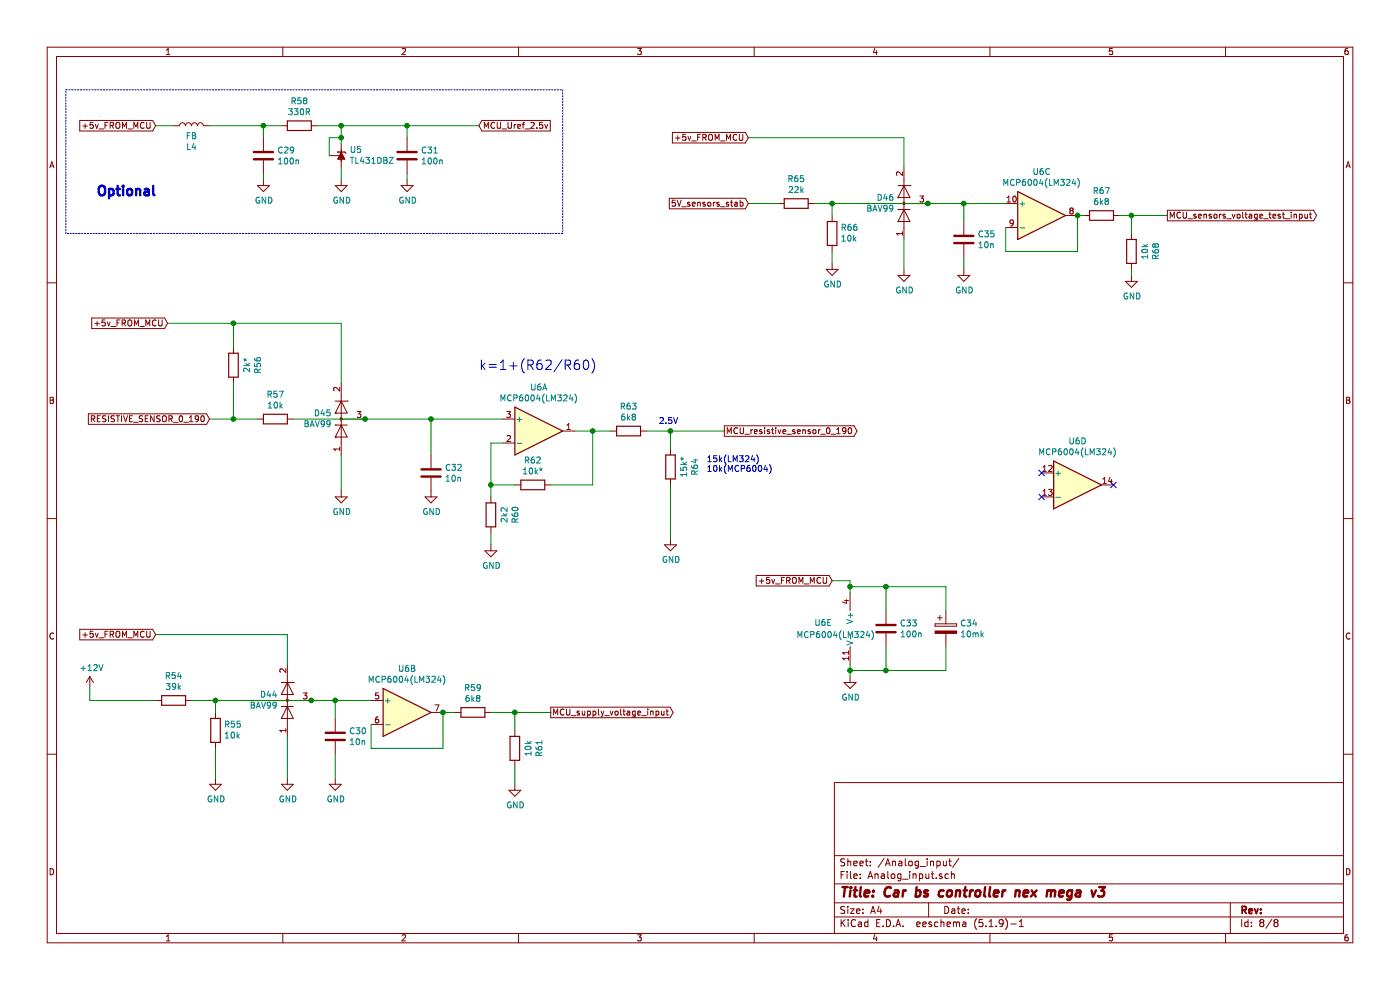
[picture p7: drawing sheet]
EESchema Schematic File Version 4
EELAYER 30 0
EELAYER END
$Descr A4 11693 8268
encoding utf-8
Sheet 8 8
Title "Car bs controller nex mega v3"
Date ""
Rev ""
Comp ""
Comment1 ""
Comment2 ""
Comment3 ""
Comment4 ""
$EndDescr
Text GLabel 6050 3600 2    50   Output ~ 0
MCU_resistive_sensor_0_190
$Comp
L Car_bs_controller_nex_mega-rescue:TL431DBZ-Reference_Voltage U?
U 1 1
P 2850 1300
AR Path="/5FF96C00/6010F6C7" Ref="U?"  Part="1" 
AR Path="/60100EBE/6010F6C7" Ref="U5"  Part="1" 
F 0 "U5" V 2896 1230 50  0000 R CNN
F 1 "TL431DBZ" V 2805 1230 50  0000 R CNN
F 2 "Package_TO_SOT_SMD:SOT-23" H 2850 1150 50  0001 C CIN
F 3 "http://www.ti.com/lit/ds/symlink/tl431.pdf" H 2850 1300 50  0001 C CIN
	1    2850 1300
	0    -1   -1   0   
$EndComp
Wire Wire Line
	2850 1200 2850 1150
$Comp
L Car_bs_controller_nex_mega-rescue:R-Device R?
U 1 1
P 2500 1050
AR Path="/5FF96C00/6010F6CE" Ref="R?"  Part="1" 
AR Path="/60100EBE/6010F6CE" Ref="R58"  Part="1" 
F 0 "R58" V 2293 1050 50  0000 C CNN
F 1 "330R" V 2384 1050 50  0000 C CNN
F 2 "Resistor_SMD:R_0805_2012Metric" V 2430 1050 50  0001 C CNN
F 3 "~" H 2500 1050 50  0001 C CNN
	1    2500 1050
	0    1    1    0   
$EndComp
Connection ~ 2850 1050
Wire Wire Line
	2750 1300 2750 1150
Wire Wire Line
	2750 1150 2850 1150
Connection ~ 2850 1150
Wire Wire Line
	2850 1150 2850 1050
$Comp
L Car_bs_controller_nex_mega-rescue:GND-power #PWR?
U 1 1
P 2850 1500
AR Path="/5FF96C00/6010F6DA" Ref="#PWR?"  Part="1" 
AR Path="/60100EBE/6010F6DA" Ref="#PWR061"  Part="1" 
F 0 "#PWR061" H 2850 1250 50  0001 C CNN
F 1 "GND" H 2855 1327 50  0000 C CNN
F 2 "" H 2850 1500 50  0001 C CNN
F 3 "" H 2850 1500 50  0001 C CNN
	1    2850 1500
	1    0    0    -1  
$EndComp
Wire Wire Line
	2850 1500 2850 1400
$Comp
L Car_bs_controller_nex_mega-rescue:C-Device C?
U 1 1
P 3400 1300
AR Path="/5FF96C00/6010F6E1" Ref="C?"  Part="1" 
AR Path="/60100EBE/6010F6E1" Ref="C31"  Part="1" 
F 0 "C31" H 3515 1346 50  0000 L CNN
F 1 "100n" H 3515 1255 50  0000 L CNN
F 2 "Resistor_SMD:R_0603_1608Metric" H 3438 1150 50  0001 C CNN
F 3 "~" H 3400 1300 50  0001 C CNN
	1    3400 1300
	1    0    0    -1  
$EndComp
$Comp
L Car_bs_controller_nex_mega-rescue:GND-power #PWR?
U 1 1
P 3400 1500
AR Path="/5FF96C00/6010F6E7" Ref="#PWR?"  Part="1" 
AR Path="/60100EBE/6010F6E7" Ref="#PWR063"  Part="1" 
F 0 "#PWR063" H 3400 1250 50  0001 C CNN
F 1 "GND" H 3405 1327 50  0000 C CNN
F 2 "" H 3400 1500 50  0001 C CNN
F 3 "" H 3400 1500 50  0001 C CNN
	1    3400 1500
	1    0    0    -1  
$EndComp
$Comp
L Car_bs_controller_nex_mega-rescue:C-Device C?
U 1 1
P 2200 1300
AR Path="/5FF96C00/6010F6EE" Ref="C?"  Part="1" 
AR Path="/60100EBE/6010F6EE" Ref="C29"  Part="1" 
F 0 "C29" H 2315 1346 50  0000 L CNN
F 1 "100n" H 2315 1255 50  0000 L CNN
F 2 "Resistor_SMD:R_0603_1608Metric" H 2238 1150 50  0001 C CNN
F 3 "~" H 2200 1300 50  0001 C CNN
	1    2200 1300
	1    0    0    -1  
$EndComp
Wire Wire Line
	2200 1150 2200 1050
$Comp
L Car_bs_controller_nex_mega-rescue:GND-power #PWR?
U 1 1
P 2200 1500
AR Path="/5FF96C00/6010F6F6" Ref="#PWR?"  Part="1" 
AR Path="/60100EBE/6010F6F6" Ref="#PWR058"  Part="1" 
F 0 "#PWR058" H 2200 1250 50  0001 C CNN
F 1 "GND" H 2205 1327 50  0000 C CNN
F 2 "" H 2200 1500 50  0001 C CNN
F 3 "" H 2200 1500 50  0001 C CNN
	1    2200 1500
	1    0    0    -1  
$EndComp
Wire Wire Line
	2200 1500 2200 1450
Wire Wire Line
	3400 1150 3400 1050
Wire Wire Line
	2650 1050 2850 1050
Text GLabel 1300 1050 0    50   Input ~ 0
+5v_FROM_MCU
Wire Wire Line
	2850 1050 3400 1050
Wire Wire Line
	2350 1050 2200 1050
Connection ~ 2200 1050
Wire Wire Line
	4000 1050 3400 1050
Connection ~ 3400 1050
Text GLabel 4000 1050 2    50   Input ~ 0
MCU_Uref_2.5v
Text GLabel 1300 5300 0    50   Input ~ 0
+5v_FROM_MCU
Wire Wire Line
	2400 5550 2400 5300
$Comp
L Car_bs_controller_nex_mega-rescue:GND-power #PWR?
U 1 1
P 2400 6500
AR Path="/5FF96C00/6007B31F" Ref="#PWR?"  Part="1" 
AR Path="/60100EBE/6007B31F" Ref="#PWR059"  Part="1" 
F 0 "#PWR059" H 2400 6250 50  0001 C CNN
F 1 "GND" H 2405 6327 50  0000 C CNN
F 2 "" H 2400 6500 50  0001 C CNN
F 3 "" H 2400 6500 50  0001 C CNN
	1    2400 6500
	1    0    0    -1  
$EndComp
$Comp
L Car_bs_controller_nex_mega-rescue:R-Device R?
U 1 1
P 1450 5850
AR Path="/5FF96B9E/6007B2F5" Ref="R?"  Part="1" 
AR Path="/60100EBE/6007B2F5" Ref="R54"  Part="1" 
F 0 "R54" V 1243 5850 50  0000 C CNN
F 1 "39k" V 1334 5850 50  0000 C CNN
F 2 "Resistor_SMD:R_0603_1608Metric_Pad0.98x0.95mm_HandSolder" V 1380 5850 50  0001 C CNN
F 3 "~" H 1450 5850 50  0001 C CNN
	1    1450 5850
	0    1    1    0   
$EndComp
Wire Wire Line
	1800 5950 1800 5850
Wire Wire Line
	1600 5850 1800 5850
Connection ~ 1800 5850
$Comp
L Car_bs_controller_nex_mega-rescue:GND-power #PWR?
U 1 1
P 1800 6500
AR Path="/5FF96C00/6008F098" Ref="#PWR?"  Part="1" 
AR Path="/60100EBE/6008F098" Ref="#PWR057"  Part="1" 
F 0 "#PWR057" H 1800 6250 50  0001 C CNN
F 1 "GND" H 1805 6327 50  0000 C CNN
F 2 "" H 1800 6500 50  0001 C CNN
F 3 "" H 1800 6500 50  0001 C CNN
	1    1800 6500
	1    0    0    -1  
$EndComp
Text GLabel 4600 5950 2    50   Output ~ 0
MCU_supply_voltage_input
Text GLabel 6250 1150 0    50   Input ~ 0
+5v_FROM_MCU
Wire Wire Line
	7550 1400 7550 1150
$Comp
L Car_bs_controller_nex_mega-rescue:GND-power #PWR?
U 1 1
P 7550 2250
AR Path="/5FF96C00/600A0120" Ref="#PWR?"  Part="1" 
AR Path="/60100EBE/600A0120" Ref="#PWR070"  Part="1" 
F 0 "#PWR070" H 7550 2000 50  0001 C CNN
F 1 "GND" H 7555 2077 50  0000 C CNN
F 2 "" H 7550 2250 50  0001 C CNN
F 3 "" H 7550 2250 50  0001 C CNN
	1    7550 2250
	1    0    0    -1  
$EndComp
$Comp
L Car_bs_controller_nex_mega-rescue:R-Device R?
U 1 1
P 6650 1700
AR Path="/5FF96B9E/600A0129" Ref="R?"  Part="1" 
AR Path="/60100EBE/600A0129" Ref="R65"  Part="1" 
F 0 "R65" V 6443 1700 50  0000 C CNN
F 1 "22k" V 6534 1700 50  0000 C CNN
F 2 "Resistor_SMD:R_0603_1608Metric_Pad0.98x0.95mm_HandSolder" V 6580 1700 50  0001 C CNN
F 3 "~" H 6650 1700 50  0001 C CNN
	1    6650 1700
	0    1    1    0   
$EndComp
$Comp
L Car_bs_controller_nex_mega-rescue:R-Device R?
U 1 1
P 6950 1950
AR Path="/5FF96B9E/600A012F" Ref="R?"  Part="1" 
AR Path="/60100EBE/600A012F" Ref="R66"  Part="1" 
F 0 "R66" H 6880 1904 50  0000 R CNN
F 1 "10k" H 6880 1995 50  0000 R CNN
F 2 "Resistor_SMD:R_0603_1608Metric_Pad0.98x0.95mm_HandSolder" V 6880 1950 50  0001 C CNN
F 3 "~" H 6950 1950 50  0001 C CNN
	1    6950 1950
	-1   0    0    1   
$EndComp
Wire Wire Line
	6950 1800 6950 1700
Wire Wire Line
	6800 1700 6950 1700
$Comp
L Car_bs_controller_nex_mega-rescue:GND-power #PWR?
U 1 1
P 6950 2200
AR Path="/5FF96C00/600A0139" Ref="#PWR?"  Part="1" 
AR Path="/60100EBE/600A0139" Ref="#PWR068"  Part="1" 
F 0 "#PWR068" H 6950 1950 50  0001 C CNN
F 1 "GND" H 6955 2027 50  0000 C CNN
F 2 "" H 6950 2200 50  0001 C CNN
F 3 "" H 6950 2200 50  0001 C CNN
	1    6950 2200
	1    0    0    -1  
$EndComp
Wire Wire Line
	6950 2200 6950 2100
Wire Wire Line
	6250 1700 6500 1700
Text GLabel 6250 1700 0    50   Input ~ 0
5V_sensors_stab
Text GLabel 9750 1800 2    50   Output ~ 0
MCU_sensors_voltage_test_input
$Comp
L Car_bs_controller_nex_mega-rescue:BAV99-Diode D46
U 1 1
P 7550 1700
F 0 "D46" V 7596 1779 50  0000 L CNN
F 1 "BAV99" V 7505 1779 50  0000 L CNN
F 2 "Package_TO_SOT_SMD:SOT-23" H 7550 1200 50  0001 C CNN
F 3 "https://assets.nexperia.com/documents/data-sheet/BAV99_SER.pdf" H 7550 1700 50  0001 C CNN
	1    7550 1700
	0    -1   -1   0   
$EndComp
$Comp
L Car_bs_controller_nex_mega-rescue:BAV99-Diode D44
U 1 1
P 2400 5850
F 0 "D44" V 2446 5929 50  0000 L CNN
F 1 "BAV99" V 2355 5929 50  0000 L CNN
F 2 "Package_TO_SOT_SMD:SOT-23" H 2400 5350 50  0001 C CNN
F 3 "https://assets.nexperia.com/documents/data-sheet/BAV99_SER.pdf" H 2400 5850 50  0001 C CNN
	1    2400 5850
	0    -1   -1   0   
$EndComp
Wire Wire Line
	1800 5850 2600 5850
Wire Wire Line
	3100 5850 2800 5850
Connection ~ 2600 5850
Wire Wire Line
	6950 1700 7750 1700
Connection ~ 6950 1700
Connection ~ 7750 1700
$Comp
L Car_bs_controller_nex_mega-rescue:+12V-power #PWR056
U 1 1
P 750 5750
F 0 "#PWR056" H 750 5600 50  0001 C CNN
F 1 "+12V" H 765 5923 50  0000 C CNN
F 2 "" H 750 5750 50  0001 C CNN
F 3 "" H 750 5750 50  0001 C CNN
	1    750  5750
	1    0    0    -1  
$EndComp
Wire Wire Line
	750  5850 750  5750
Wire Wire Line
	750  5850 1300 5850
$Comp
L Amplifier_Operational:MCP6004 U6
U 1 1
P 4500 3600
F 0 "U6" H 4500 3967 50  0000 C CNN
F 1 "MCP6004(LM324)" H 4500 3876 50  0000 C CNN
F 2 "Package_SO:SOIC-14_3.9x8.7mm_P1.27mm" H 4450 3700 50  0001 C CNN
F 3 "http://ww1.microchip.com/downloads/en/DeviceDoc/21733j.pdf" H 4550 3800 50  0001 C CNN
	1    4500 3600
	1    0    0    -1  
$EndComp
$Comp
L Car_bs_controller_nex_mega-rescue:BAV99-Diode D45
U 1 1
P 2850 3500
F 0 "D45" V 2896 3579 50  0000 L CNN
F 1 "BAV99" V 2805 3579 50  0000 L CNN
F 2 "Package_TO_SOT_SMD:SOT-23" H 2850 3000 50  0001 C CNN
F 3 "https://assets.nexperia.com/documents/data-sheet/BAV99_SER.pdf" H 2850 3500 50  0001 C CNN
	1    2850 3500
	0    -1   -1   0   
$EndComp
$Comp
L Car_bs_controller_nex_mega-rescue:GND-power #PWR?
U 1 1
P 2850 4100
AR Path="/5FF96C00/6011AD65" Ref="#PWR?"  Part="1" 
AR Path="/60100EBE/6011AD65" Ref="#PWR062"  Part="1" 
F 0 "#PWR062" H 2850 3850 50  0001 C CNN
F 1 "GND" H 2855 3927 50  0000 C CNN
F 2 "" H 2850 4100 50  0001 C CNN
F 3 "" H 2850 4100 50  0001 C CNN
	1    2850 4100
	1    0    0    -1  
$EndComp
$Comp
L Car_bs_controller_nex_mega-rescue:R-Device R?
U 1 1
P 2300 3500
AR Path="/5FF96B9E/60104916" Ref="R?"  Part="1" 
AR Path="/60100EBE/60104916" Ref="R57"  Part="1" 
F 0 "R57" V 2093 3500 50  0000 C CNN
F 1 "10k" V 2184 3500 50  0000 C CNN
F 2 "Resistor_SMD:R_0603_1608Metric_Pad0.98x0.95mm_HandSolder" V 2230 3500 50  0001 C CNN
F 3 "~" H 2300 3500 50  0001 C CNN
	1    2300 3500
	0    1    1    0   
$EndComp
Text GLabel 1400 2700 0    50   Input ~ 0
+5v_FROM_MCU
Text GLabel 1750 3500 0    50   Input ~ 0
RESISTIVE_SENSOR_0_190
Wire Wire Line
	1750 3500 1950 3500
Wire Wire Line
	1950 3200 1950 3500
Connection ~ 1950 3500
Wire Wire Line
	1950 3500 2150 3500
Wire Wire Line
	1950 2900 1950 2700
Wire Wire Line
	1950 2700 1400 2700
Wire Wire Line
	1950 2700 2850 2700
Wire Wire Line
	2850 2700 2850 3200
Connection ~ 1950 2700
Wire Wire Line
	2450 3500 3050 3500
Connection ~ 3050 3500
$Comp
L Car_bs_controller_nex_mega-rescue:C-Device C?
U 1 1
P 3600 3950
AR Path="/5FF96C00/60A60B4D" Ref="C?"  Part="1" 
AR Path="/60100EBE/60A60B4D" Ref="C32"  Part="1" 
F 0 "C32" H 3715 3996 50  0000 L CNN
F 1 "10n" H 3715 3905 50  0000 L CNN
F 2 "Resistor_SMD:R_0603_1608Metric" H 3638 3800 50  0001 C CNN
F 3 "~" H 3600 3950 50  0001 C CNN
	1    3600 3950
	1    0    0    -1  
$EndComp
Wire Wire Line
	3600 3800 3600 3500
Connection ~ 3600 3500
Wire Wire Line
	3600 3500 4200 3500
$Comp
L Car_bs_controller_nex_mega-rescue:GND-power #PWR?
U 1 1
P 3600 4100
AR Path="/5FF96C00/60A62ADF" Ref="#PWR?"  Part="1" 
AR Path="/60100EBE/60A62ADF" Ref="#PWR064"  Part="1" 
F 0 "#PWR064" H 3600 3850 50  0001 C CNN
F 1 "GND" H 3605 3927 50  0000 C CNN
F 2 "" H 3600 4100 50  0001 C CNN
F 3 "" H 3600 4100 50  0001 C CNN
	1    3600 4100
	1    0    0    -1  
$EndComp
Wire Wire Line
	2850 3800 2850 4100
$Comp
L Car_bs_controller_nex_mega-rescue:R-Device R?
U 1 1
P 4450 4050
AR Path="/5FF96B9E/60A64790" Ref="R?"  Part="1" 
AR Path="/60100EBE/60A64790" Ref="R62"  Part="1" 
F 0 "R62" V 4243 4050 50  0000 C CNN
F 1 "10k*" V 4334 4050 50  0000 C CNN
F 2 "Resistor_SMD:R_0603_1608Metric_Pad0.98x0.95mm_HandSolder" V 4380 4050 50  0001 C CNN
F 3 "~" H 4450 4050 50  0001 C CNN
	1    4450 4050
	0    1    1    0   
$EndComp
Wire Wire Line
	4300 4050 4100 4050
Wire Wire Line
	4100 4050 4100 3700
Wire Wire Line
	4100 3700 4200 3700
Wire Wire Line
	4600 4050 4950 4050
Wire Wire Line
	4950 4050 4950 3600
Wire Wire Line
	4950 3600 4800 3600
$Comp
L Car_bs_controller_nex_mega-rescue:R-Device R?
U 1 1
P 4100 4300
AR Path="/5FF96B9E/60A6B34E" Ref="R?"  Part="1" 
AR Path="/60100EBE/60A6B34E" Ref="R60"  Part="1" 
F 0 "R60" V 3893 4300 50  0000 C CNN
F 1 "2k2" V 3984 4300 50  0000 C CNN
F 2 "Resistor_SMD:R_0603_1608Metric_Pad0.98x0.95mm_HandSolder" V 4030 4300 50  0001 C CNN
F 3 "~" H 4100 4300 50  0001 C CNN
	1    4100 4300
	-1   0    0    1   
$EndComp
Wire Wire Line
	4100 4150 4100 4050
Connection ~ 4100 4050
$Comp
L Car_bs_controller_nex_mega-rescue:GND-power #PWR?
U 1 1
P 4100 4550
AR Path="/5FF96C00/60A6E04C" Ref="#PWR?"  Part="1" 
AR Path="/60100EBE/60A6E04C" Ref="#PWR065"  Part="1" 
F 0 "#PWR065" H 4100 4300 50  0001 C CNN
F 1 "GND" H 4105 4377 50  0000 C CNN
F 2 "" H 4100 4550 50  0001 C CNN
F 3 "" H 4100 4550 50  0001 C CNN
	1    4100 4550
	1    0    0    -1  
$EndComp
Wire Wire Line
	4100 4550 4100 4450
Wire Wire Line
	3050 3500 3600 3500
$Comp
L Car_bs_controller_nex_mega-rescue:R-Device R?
U 1 1
P 5250 3600
AR Path="/5FF96B9E/60A77AB5" Ref="R?"  Part="1" 
AR Path="/60100EBE/60A77AB5" Ref="R63"  Part="1" 
F 0 "R63" V 5043 3600 50  0000 C CNN
F 1 "6k8" V 5134 3600 50  0000 C CNN
F 2 "Resistor_SMD:R_0603_1608Metric_Pad0.98x0.95mm_HandSolder" V 5180 3600 50  0001 C CNN
F 3 "~" H 5250 3600 50  0001 C CNN
	1    5250 3600
	0    1    1    0   
$EndComp
$Comp
L Car_bs_controller_nex_mega-rescue:R-Device R?
U 1 1
P 5600 3900
AR Path="/5FF96B9E/60A78379" Ref="R?"  Part="1" 
AR Path="/60100EBE/60A78379" Ref="R64"  Part="1" 
F 0 "R64" V 5393 3900 50  0000 C CNN
F 1 "15k*" V 5484 3900 50  0000 C CNN
F 2 "Resistor_SMD:R_0603_1608Metric_Pad0.98x0.95mm_HandSolder" V 5530 3900 50  0001 C CNN
F 3 "~" H 5600 3900 50  0001 C CNN
	1    5600 3900
	-1   0    0    1   
$EndComp
Wire Wire Line
	5100 3600 4950 3600
Connection ~ 4950 3600
Wire Wire Line
	5400 3600 5600 3600
Wire Wire Line
	5600 3600 5600 3750
$Comp
L Car_bs_controller_nex_mega-rescue:GND-power #PWR?
U 1 1
P 5600 4500
AR Path="/5FF96C00/60A7BA8D" Ref="#PWR?"  Part="1" 
AR Path="/60100EBE/60A7BA8D" Ref="#PWR067"  Part="1" 
F 0 "#PWR067" H 5600 4250 50  0001 C CNN
F 1 "GND" H 5605 4327 50  0000 C CNN
F 2 "" H 5600 4500 50  0001 C CNN
F 3 "" H 5600 4500 50  0001 C CNN
	1    5600 4500
	1    0    0    -1  
$EndComp
Wire Wire Line
	5600 4500 5600 4050
Wire Wire Line
	6050 3600 5600 3600
Connection ~ 5600 3600
Wire Wire Line
	1300 5300 2400 5300
$Comp
L Amplifier_Operational:MCP6004 U6
U 2 1
P 3400 5950
F 0 "U6" H 3400 6317 50  0000 C CNN
F 1 "MCP6004(LM324)" H 3400 6226 50  0000 C CNN
F 2 "Package_SO:SOIC-14_3.9x8.7mm_P1.27mm" H 3350 6050 50  0001 C CNN
F 3 "http://ww1.microchip.com/downloads/en/DeviceDoc/21733j.pdf" H 3450 6150 50  0001 C CNN
	2    3400 5950
	1    0    0    -1  
$EndComp
Wire Wire Line
	3100 6050 3100 6250
Wire Wire Line
	3100 6250 3700 6250
Wire Wire Line
	3700 6250 3700 5950
$Comp
L Car_bs_controller_nex_mega-rescue:R-Device R?
U 1 1
P 3950 5950
AR Path="/5FF96B9E/60A9331F" Ref="R?"  Part="1" 
AR Path="/60100EBE/60A9331F" Ref="R59"  Part="1" 
F 0 "R59" V 3743 5950 50  0000 C CNN
F 1 "6k8" V 3834 5950 50  0000 C CNN
F 2 "Resistor_SMD:R_0603_1608Metric_Pad0.98x0.95mm_HandSolder" V 3880 5950 50  0001 C CNN
F 3 "~" H 3950 5950 50  0001 C CNN
	1    3950 5950
	0    1    1    0   
$EndComp
Wire Wire Line
	3800 5950 3700 5950
Connection ~ 3700 5950
$Comp
L Car_bs_controller_nex_mega-rescue:R-Device R?
U 1 1
P 4300 6250
AR Path="/5FF96B9E/60A95310" Ref="R?"  Part="1" 
AR Path="/60100EBE/60A95310" Ref="R61"  Part="1" 
F 0 "R61" V 4093 6250 50  0000 C CNN
F 1 "10k" V 4184 6250 50  0000 C CNN
F 2 "Resistor_SMD:R_0603_1608Metric_Pad0.98x0.95mm_HandSolder" V 4230 6250 50  0001 C CNN
F 3 "~" H 4300 6250 50  0001 C CNN
	1    4300 6250
	-1   0    0    1   
$EndComp
Wire Wire Line
	4300 6100 4300 5950
Wire Wire Line
	4300 5950 4100 5950
Wire Wire Line
	4300 5950 4600 5950
Connection ~ 4300 5950
$Comp
L Car_bs_controller_nex_mega-rescue:GND-power #PWR?
U 1 1
P 4300 6550
AR Path="/5FF96C00/60A98CA4" Ref="#PWR?"  Part="1" 
AR Path="/60100EBE/60A98CA4" Ref="#PWR066"  Part="1" 
F 0 "#PWR066" H 4300 6300 50  0001 C CNN
F 1 "GND" H 4305 6377 50  0000 C CNN
F 2 "" H 4300 6550 50  0001 C CNN
F 3 "" H 4300 6550 50  0001 C CNN
	1    4300 6550
	1    0    0    -1  
$EndComp
Wire Wire Line
	4300 6550 4300 6400
Wire Wire Line
	2400 6150 2400 6500
$Comp
L Car_bs_controller_nex_mega-rescue:R-Device R?
U 1 1
P 1800 6100
AR Path="/5FF96B9E/6008DAC0" Ref="R?"  Part="1" 
AR Path="/60100EBE/6008DAC0" Ref="R55"  Part="1" 
F 0 "R55" H 1730 6054 50  0000 R CNN
F 1 "10k" H 1730 6145 50  0000 R CNN
F 2 "Resistor_SMD:R_0603_1608Metric_Pad0.98x0.95mm_HandSolder" V 1730 6100 50  0001 C CNN
F 3 "~" H 1800 6100 50  0001 C CNN
	1    1800 6100
	-1   0    0    1   
$EndComp
Wire Wire Line
	1800 6250 1800 6500
Wire Wire Line
	6250 1150 7550 1150
Wire Wire Line
	7550 2000 7550 2250
$Comp
L Car_bs_controller_nex_mega-rescue:C-Device C?
U 1 1
P 2800 6150
AR Path="/5FF96C00/60AA5579" Ref="C?"  Part="1" 
AR Path="/60100EBE/60AA5579" Ref="C30"  Part="1" 
F 0 "C30" H 2915 6196 50  0000 L CNN
F 1 "10n" H 2915 6105 50  0000 L CNN
F 2 "Resistor_SMD:R_0603_1608Metric" H 2838 6000 50  0001 C CNN
F 3 "~" H 2800 6150 50  0001 C CNN
	1    2800 6150
	1    0    0    -1  
$EndComp
Wire Wire Line
	2800 6000 2800 5850
Connection ~ 2800 5850
Wire Wire Line
	2800 5850 2600 5850
$Comp
L Car_bs_controller_nex_mega-rescue:GND-power #PWR?
U 1 1
P 2800 6500
AR Path="/5FF96C00/60AA73A6" Ref="#PWR?"  Part="1" 
AR Path="/60100EBE/60AA73A6" Ref="#PWR060"  Part="1" 
F 0 "#PWR060" H 2800 6250 50  0001 C CNN
F 1 "GND" H 2805 6327 50  0000 C CNN
F 2 "" H 2800 6500 50  0001 C CNN
F 3 "" H 2800 6500 50  0001 C CNN
	1    2800 6500
	1    0    0    -1  
$EndComp
Wire Wire Line
	2800 6500 2800 6300
$Comp
L Car_bs_controller_nex_mega-rescue:C-Device C?
U 1 1
P 8050 2000
AR Path="/5FF96C00/60AA933E" Ref="C?"  Part="1" 
AR Path="/60100EBE/60AA933E" Ref="C35"  Part="1" 
F 0 "C35" H 8165 2046 50  0000 L CNN
F 1 "10n" H 8165 1955 50  0000 L CNN
F 2 "Resistor_SMD:R_0603_1608Metric" H 8088 1850 50  0001 C CNN
F 3 "~" H 8050 2000 50  0001 C CNN
	1    8050 2000
	1    0    0    -1  
$EndComp
$Comp
L Amplifier_Operational:MCP6004 U6
U 3 1
P 8700 1800
F 0 "U6" H 8700 2167 50  0000 C CNN
F 1 "MCP6004(LM324)" H 8700 2076 50  0000 C CNN
F 2 "Package_SO:SOIC-14_3.9x8.7mm_P1.27mm" H 8650 1900 50  0001 C CNN
F 3 "http://ww1.microchip.com/downloads/en/DeviceDoc/21733j.pdf" H 8750 2000 50  0001 C CNN
	3    8700 1800
	1    0    0    -1  
$EndComp
Wire Wire Line
	7750 1700 8050 1700
Wire Wire Line
	8400 1900 8400 2100
Wire Wire Line
	8400 2100 9000 2100
Wire Wire Line
	9000 2100 9000 1800
$Comp
L Car_bs_controller_nex_mega-rescue:R-Device R?
U 1 1
P 9200 1800
AR Path="/5FF96B9E/60AB2049" Ref="R?"  Part="1" 
AR Path="/60100EBE/60AB2049" Ref="R67"  Part="1" 
F 0 "R67" V 8993 1800 50  0000 C CNN
F 1 "6k8" V 9084 1800 50  0000 C CNN
F 2 "Resistor_SMD:R_0603_1608Metric_Pad0.98x0.95mm_HandSolder" V 9130 1800 50  0001 C CNN
F 3 "~" H 9200 1800 50  0001 C CNN
	1    9200 1800
	0    1    1    0   
$EndComp
$Comp
L Car_bs_controller_nex_mega-rescue:R-Device R?
U 1 1
P 9450 2100
AR Path="/5FF96B9E/60AB3277" Ref="R?"  Part="1" 
AR Path="/60100EBE/60AB3277" Ref="R68"  Part="1" 
F 0 "R68" V 9243 2100 50  0000 C CNN
F 1 "10k" V 9334 2100 50  0000 C CNN
F 2 "Resistor_SMD:R_0603_1608Metric_Pad0.98x0.95mm_HandSolder" V 9380 2100 50  0001 C CNN
F 3 "~" H 9450 2100 50  0001 C CNN
	1    9450 2100
	-1   0    0    1   
$EndComp
Wire Wire Line
	9450 1950 9450 1800
Wire Wire Line
	9450 1800 9350 1800
Wire Wire Line
	9050 1800 9000 1800
Connection ~ 9000 1800
Wire Wire Line
	9450 1800 9750 1800
Connection ~ 9450 1800
$Comp
L Car_bs_controller_nex_mega-rescue:GND-power #PWR?
U 1 1
P 9450 2300
AR Path="/5FF96C00/60ABA33E" Ref="#PWR?"  Part="1" 
AR Path="/60100EBE/60ABA33E" Ref="#PWR072"  Part="1" 
F 0 "#PWR072" H 9450 2050 50  0001 C CNN
F 1 "GND" H 9455 2127 50  0000 C CNN
F 2 "" H 9450 2300 50  0001 C CNN
F 3 "" H 9450 2300 50  0001 C CNN
	1    9450 2300
	1    0    0    -1  
$EndComp
Wire Wire Line
	9450 2300 9450 2250
Wire Wire Line
	8050 1850 8050 1700
Connection ~ 8050 1700
Wire Wire Line
	8050 1700 8400 1700
$Comp
L Car_bs_controller_nex_mega-rescue:GND-power #PWR?
U 1 1
P 8050 2250
AR Path="/5FF96C00/60ABEDC2" Ref="#PWR?"  Part="1" 
AR Path="/60100EBE/60ABEDC2" Ref="#PWR071"  Part="1" 
F 0 "#PWR071" H 8050 2000 50  0001 C CNN
F 1 "GND" H 8055 2077 50  0000 C CNN
F 2 "" H 8050 2250 50  0001 C CNN
F 3 "" H 8050 2250 50  0001 C CNN
	1    8050 2250
	1    0    0    -1  
$EndComp
Wire Wire Line
	8050 2250 8050 2150
$Comp
L Amplifier_Operational:MCP6004 U6
U 5 1
P 7200 5250
F 0 "U6" H 6800 5300 50  0000 L CNN
F 1 "MCP6004(LM324)" H 6650 5200 50  0000 L CNN
F 2 "Package_SO:SOIC-14_3.9x8.7mm_P1.27mm" H 7150 5350 50  0001 C CNN
F 3 "http://ww1.microchip.com/downloads/en/DeviceDoc/21733j.pdf" H 7250 5450 50  0001 C CNN
	5    7200 5250
	1    0    0    -1  
$EndComp
Text GLabel 6950 4850 0    50   Input ~ 0
+5v_FROM_MCU
Wire Wire Line
	6950 4850 7100 4850
$Comp
L Car_bs_controller_nex_mega-rescue:GND-power #PWR?
U 1 1
P 7100 5650
AR Path="/5FF96C00/60AC5A47" Ref="#PWR?"  Part="1" 
AR Path="/60100EBE/60AC5A47" Ref="#PWR069"  Part="1" 
F 0 "#PWR069" H 7100 5400 50  0001 C CNN
F 1 "GND" H 7105 5477 50  0000 C CNN
F 2 "" H 7100 5650 50  0001 C CNN
F 3 "" H 7100 5650 50  0001 C CNN
	1    7100 5650
	1    0    0    -1  
$EndComp
$Comp
L Amplifier_Operational:MCP6004 U6
U 4 1
P 9000 4050
F 0 "U6" H 9000 4417 50  0000 C CNN
F 1 "MCP6004(LM324)" H 9000 4326 50  0000 C CNN
F 2 "Package_SO:SOIC-14_3.9x8.7mm_P1.27mm" H 8950 4150 50  0001 C CNN
F 3 "http://ww1.microchip.com/downloads/en/DeviceDoc/21733j.pdf" H 9050 4250 50  0001 C CNN
	4    9000 4050
	1    0    0    -1  
$EndComp
NoConn ~ 8700 3950
NoConn ~ 8700 4150
NoConn ~ 9300 4050
Wire Wire Line
	3400 1500 3400 1450
$Comp
L Car_bs_controller_nex_mega-rescue:C-Device C?
U 1 1
P 7400 5250
AR Path="/5FF96C00/607E2C1C" Ref="C?"  Part="1" 
AR Path="/60100EBE/607E2C1C" Ref="C33"  Part="1" 
F 0 "C33" H 7515 5296 50  0000 L CNN
F 1 "100n" H 7515 5205 50  0000 L CNN
F 2 "Resistor_SMD:R_0603_1608Metric" H 7438 5100 50  0001 C CNN
F 3 "~" H 7400 5250 50  0001 C CNN
	1    7400 5250
	1    0    0    -1  
$EndComp
Wire Wire Line
	7100 5600 7400 5600
Wire Wire Line
	7400 5600 7400 5400
Wire Wire Line
	7100 5650 7100 5600
Wire Wire Line
	7100 5600 7100 5550
Connection ~ 7100 5600
Wire Wire Line
	7400 5100 7400 4900
Wire Wire Line
	7400 4900 7100 4900
Wire Wire Line
	7100 4850 7100 4900
Wire Wire Line
	7100 4900 7100 4950
Connection ~ 7100 4900
Wire Wire Line
	7900 5400 7900 5600
Wire Wire Line
	7900 5600 7400 5600
Connection ~ 7400 5600
Wire Wire Line
	7900 5100 7900 4900
Wire Wire Line
	7900 4900 7400 4900
Connection ~ 7400 4900
$Comp
L Device:CP C34
U 1 1
P 7900 5250
F 0 "C34" H 8018 5296 50  0000 L CNN
F 1 "10mk" H 8018 5205 50  0000 L CNN
F 2 "Capacitor_Tantalum_SMD:CP_EIA-6032-15_Kemet-U" H 7938 5100 50  0001 C CNN
F 3 "~" H 7900 5250 50  0001 C CNN
	1    7900 5250
	1    0    0    -1  
$EndComp
$Comp
L Device:L L4
U 1 1
P 1600 1050
F 0 "L4" V 1419 1050 50  0000 C CNN
F 1 "FB" V 1510 1050 50  0000 C CNN
F 2 "Inductor_SMD:L_1206_3216Metric_Pad1.42x1.75mm_HandSolder" H 1600 1050 50  0001 C CNN
F 3 "~" H 1600 1050 50  0001 C CNN
	1    1600 1050
	0    -1   -1   0   
$EndComp
Wire Wire Line
	1750 1050 2200 1050
Wire Wire Line
	1450 1050 1300 1050
$Comp
L Car_bs_controller_nex_mega-rescue:R-Device R?
U 1 1
P 1950 3050
AR Path="/5FF96B9E/60104923" Ref="R?"  Part="1" 
AR Path="/60100EBE/60104923" Ref="R56"  Part="1" 
F 0 "R56" V 1743 3050 50  0000 C CNN
F 1 "2k*" V 1834 3050 50  0000 C CNN
F 2 "Resistor_SMD:R_0805_2012Metric" V 1880 3050 50  0001 C CNN
F 3 "~" H 1950 3050 50  0001 C CNN
	1    1950 3050
	-1   0    0    1   
$EndComp
Text Notes 4000 3100 0    79   ~ 0
k=1+(R62/R60)
Text Notes 5900 3950 0    50   ~ 0
15k(LM324)\n10k(MCP6004)
Text Notes 5500 3550 0    50   ~ 0
2.5V
Wire Notes Line
	550  750  4700 750 
Wire Notes Line
	4700 750  4700 1950
Wire Notes Line
	4700 1950 550  1950
Wire Notes Line
	550  1950 550  750 
Text Notes 800  1650 0    79   ~ 16
Optional
$EndSCHEMATC
